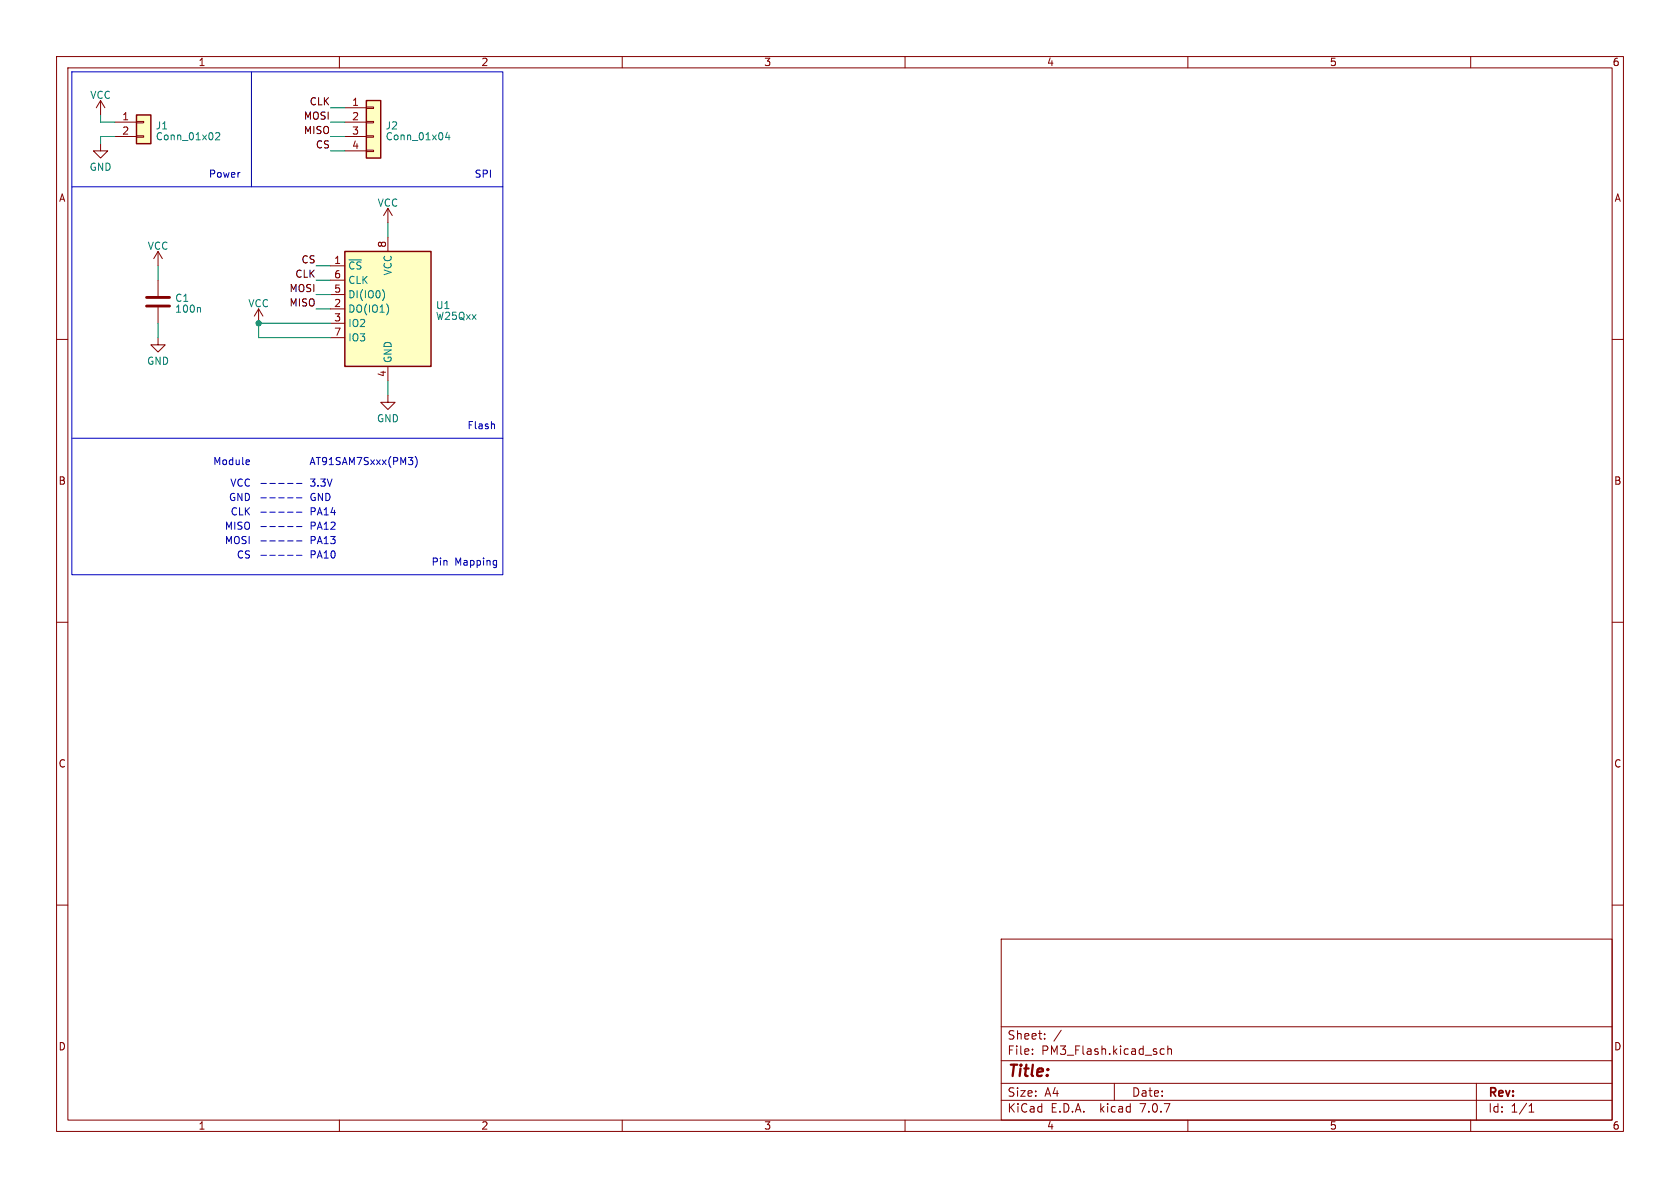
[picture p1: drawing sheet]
<svg xmlns="http://www.w3.org/2000/svg" width="297mm" height="210mm" viewBox="0 0 297 210" stroke-linecap="round" stroke-linejoin="round" font-family="sans-serif">
<g fill="none" stroke="#840000" stroke-width=".18">
<path d="M10 10h277v190h-277zM12 12h273v186h-273zM17.8 17.8l-.8 1.3M17.8 17.8v2.5M17.8 17.8l.7 1.3M60 10v2M61 19.1h3.8M64.8 18.9h1.2v.3h-1.2zM110 10v2M160 10v2M210 10v2M260 10v2"/>
<path d="M17.8 25.4v1.3h1.2l-1.2 1.2-1.3-1.2h1.3M20.3 21.6h3.8M20.3 24.1h3.8M24.1 24h1.3v.3h-1.3zM24.1 21.5h1.3v.2h-1.3zM61 21.6h3.8M61 24.1h3.8M61 26.7h3.8M64.8 26.5h1.2v.3h-1.2zM64.8 24h1.2v.3h-1.2zM64.8 21.5h1.2v.2h-1.2zM68.6 36.8l-.8 1.3"/>
<path d="M68.6 36.8v2.6M68.6 36.8l.7 1.3M10 60h2M27.9 59.7v1.3h1.3l-1.3 1.2-1.2-1.2h1.2M27.9 44.5l-.7 1.2M27.9 44.5v2.5M27.9 49.5v2.8M27.9 54.4v2.8M27.9 44.5l.8 1.2M45.7 54.6l-.7 1.3M45.7 54.6v2.6M45.7 54.6l.8 1.3"/>
<path d="M58.4 47h2.6M58.4 54.6h2.6M58.4 57.2h2.6M58.4 52.1h2.6M58.4 49.5h2.6M58.4 59.7h2.6M68.6 41.9v2.6M285 60h2M68.6 69.9v1.2h1.2l-1.2 1.3-1.3-1.3h1.3M68.6 64.8v2.5M10 110h2M285 110h2"/>
<path d="M10 160h2M285 160h2M177 166h108v32h-108zM60 198v2M110 198v2M160 198v2M177 194.5h108M177 191.5h108M177 187.5h108M177 181.5h108M182.5 186.3v.1M182.5 185.5v.1"/>
<path d="M184.7 183.6v.1M184.7 182.8v.1M187.6 182.1l-1.3 2M197 191.5v3M205.1 186.1l.3 .3 .4-.1M205.8 185.5l-.4-.1-.3 .3M206.5 185.5l.2-.1 .3 .1 .1 .9M206.5 184.9v1.5M210 198v2M260 198v2M261 191.5v6.5M270.3 196.6h.9"/>
<path d="M270.3 195.5l.4-.4v1.5"/>
</g>
<g fill="#ffffc2" stroke="#ffffc2" stroke-width=".18">
<path d="M64.8 17.8h2.5v10.1h-2.5z"/>
<path d="M61 44.5h15.2v20.3h-15.2z"/>
<path d="M24.1 20.3h2.6v5.1h-2.6z"/>
</g>
<path d="M64.8 17.8h2.5v10.1h-2.5zM24.1 20.3h2.6v5.1h-2.6zM61 44.5h15.2v20.3h-15.2z" fill="none" stroke="#840000" stroke-width=".25"/>
<path d="M38.1 23.6l.5-.2 .3 .4-.8 .9h.8M79.1 23.4l-.3 .9h.8M79.4 23.9v.8M35.3 54.4l.1 .1v.7M67.7 51.3a1.49 1.49 0 0 1 0 1.8M68.6 54.3v.8" fill="none" stroke="#008484" stroke-width=".18"/>
<path d="M25.9 54.1h4.1M25.9 52.6h4.1" fill="none" stroke="#840000" stroke-width=".51"/>
<g fill="none" stroke="#0000c2" stroke-width=".18">
<path d="M12.7 12.7h76.2v88.9h-76.2zM44.4 12.7v20.3M12.7 33h76.2M12.7 77.5h76.2M87.4 75v.8M43.9 81.3l.2 .3-.6 .1M44 82.1h-.1M46.1 88h1M46.1 95.6h1M46.1 98.2h1M46.1 85.5h1M46.1 93.1h1"/>
<path d="M46.1 90.5h1M47.7 88h1M47.7 95.6h1M47.7 98.2h1M47.7 85.5h1M47.7 93.1h1M47.7 90.5h1M49.3 88h.9M49.3 95.6h.9M49.3 98.2h.9M49.3 85.5h.9M49.3 93.1h.9"/>
<path d="M49.3 90.5h.9M50.8 88h1M50.8 95.6h1M50.8 98.2h1M50.8 85.5h1M50.8 93.1h1M50.8 90.5h1M52.4 88h1M52.4 95.6h1M52.4 98.2h1M52.4 85.5h1M52.4 93.1h1"/>
<path d="M52.4 90.5h1M72.2 80.9h.8l-.4 .5M72.7 81.4l.3 .2v.3l-.3 .2M73.4 80.7a1.46 1.46 0 0 1 0 1.9M87.7 99.1h.1M87.8 99.1v1l-.1 .2M87.8 99.9h-.1"/>
</g>
<g fill="none" stroke="#008400" stroke-width=".18">
<path d="M58.4 19.1h2.6M17.8 20.3v1.3h2.5M20.3 24.1h-2.5v1.3M58.4 21.6h2.6M58.4 24.1h2.6M58.4 26.7h2.6M68.6 39.4v2.5M27.9 47v2.5M27.9 57.2v2.5M55.9 49.5h2.5M55.9 52.1h2.5M55.9 47h2.5"/>
<path d="M55.9 54.6h2.5M58.4 57.2h-12.7v2.5h12.7M68.6 67.3v2.6"/>
</g>
<circle cx="45.7" cy="57.2" r=".46" fill="#008400" stroke="#008400" stroke-width=".18"/>
<text font-size="2.8" fill="#840000" x="178" y="190.9">Title:</text>
<g font-size="2.1" fill="#840000">
<text x="178" y="184">Sheet:</text>
<text x="178" y="186.7">File:</text>
<text x="184.1" y="186.7">PM3_Flash.kicad_sch</text>
<text x="178" y="196.9">KiCad</text>
<text x="178" y="194.1">Size:</text>
<text x="184.7" y="194.1">A4</text>
<text x="185.7" y="196.9">E.D.A.</text>
<text x="194.6" y="196.9">kicad</text>
<text x="200" y="194.1">Date:</text>
<text x="201.8" y="196.9">7.0.7</text>
<text x="263" y="194.3">Rev:</text>
<text x="263" y="196.9">Id:</text>
<text x="267.1" y="196.9">1/1</text>
</g>
<g font-size="1.8" fill="#840000">
<text x="35" y="11.9">1</text>
<text x="85" y="11.9">2</text>
<text x="135" y="11.9">3</text>
<text x="185" y="11.9">4</text>
<text x="235" y="11.9">5</text>
<text x="285" y="11.9">6</text>
<text x="21.5" y="21.3">1</text>
<text x="21.5" y="23.9">2</text>
<text x="62.2" y="18.8">1</text>
<text x="62.2" y="21.3">2</text>
<text x="62.2" y="23.9">3</text>
<text x="62.2" y="26.4">4</text>
<text x="10.3" y="35.9">A</text>
<text x="285.3" y="35.9">A</text>
<text x="59" y="46.7">1</text>
<text x="68.3" y="43.9" transform="rotate(-90 68.3 43.9)">8</text>
<text x="59" y="51.8">5</text>
<text x="59" y="49.3">6</text>
<text x="59" y="54.4">2</text>
<text x="59" y="56.9">3</text>
<text x="59" y="59.4">7</text>
<text x="68.3" y="66.7" transform="rotate(-90 68.3 66.7)">4</text>
<text x="10.3" y="85.9">B</text>
<text x="285.3" y="85.9">B</text>
<text x="10.3" y="135.9">C</text>
<text x="285.3" y="135.9">C</text>
<text x="10.3" y="185.9">D</text>
<text x="285.3" y="185.9">D</text>
<text x="35" y="199.9">1</text>
<text x="85" y="199.9">2</text>
<text x="135" y="199.9">3</text>
<text x="185" y="199.9">4</text>
<text x="235" y="199.9">5</text>
<text x="285" y="199.9">6</text>
</g>
<g font-size="1.8" fill="#008484">
<text x="15.9" y="17.7">VCC</text>
<text x="27.4" y="23.1">J1</text>
<text x="68.1" y="23.1">J2</text>
<text x="27.4" y="25">Conn_01x02</text>
<text x="68.1" y="25">Conn_01x04</text>
<text x="15.7" y="30.4">GND</text>
<text x="66.7" y="36.7">VCC</text>
<text x="26" y="44.4">VCC</text>
<text x="61.5" y="47.9">~{CS}</text>
<text x="30.9" y="53.6">C1</text>
<text x="61.5" y="52.9">DI(IO0)</text>
<text x="61.5" y="50.4">CLK</text>
<text x="69.4" y="48.8" transform="rotate(-90 69.4 48.8)">VCC</text>
<text x="30.9" y="55.5">100n</text>
<text x="43.8" y="54.5">VCC</text>
<text x="61.5" y="55.5">DO(IO1)</text>
<text x="61.5" y="58">IO2</text>
<text x="77" y="56.8">W25Qxx</text>
<text x="77" y="54.8">U1</text>
<text x="25.9" y="64.7">GND</text>
<text x="61.5" y="60.6">IO3</text>
<text x="69.4" y="64.3" transform="rotate(-90 69.4 64.3)">GND</text>
<text x="66.5" y="74.8">GND</text>
</g>
<g font-size="1.8">
<text x="53.6" y="23.8">MISO</text>
<text x="53.6" y="21.2">MOSI</text>
<text x="54.6" y="18.7">CLK</text>
<text x="55.7" y="26.3">CS</text>
<text x="53.2" y="46.6">CS</text>
<text x="51.1" y="51.7">MOSI</text>
<text x="52.1" y="49.2">CLK</text>
<text x="51.1" y="54.3">MISO</text>
</g>
<g font-size="1.8" fill="#0000c2">
<text x="36.8" y="31.5">Power</text>
<text x="83.8" y="31.5">SPI</text>
<text x="82.5" y="76">Flash</text>
<text x="37.6" y="82.3">Module</text>
<text x="54.6" y="82.3">AT91SAM7Sxxx(PM3)</text>
<text x="40.4" y="88.7">GND</text>
<text x="40.6" y="86.1">VCC</text>
<text x="54.6" y="86.1">3.3V</text>
<text x="54.6" y="88.7">GND</text>
<text x="39.7" y="93.7">MISO</text>
<text x="40.7" y="91.2">CLK</text>
<text x="54.6" y="93.7">PA12</text>
<text x="54.6" y="91.2">PA14</text>
<text x="39.7" y="96.3">MOSI</text>
<text x="41.8" y="98.8">CS</text>
<text x="54.6" y="96.3">PA13</text>
<text x="54.6" y="98.8">PA10</text>
<text x="76.2" y="100.1">Pin</text>
<text x="80.4" y="100.1">Mapping</text>
</g>
</svg>
